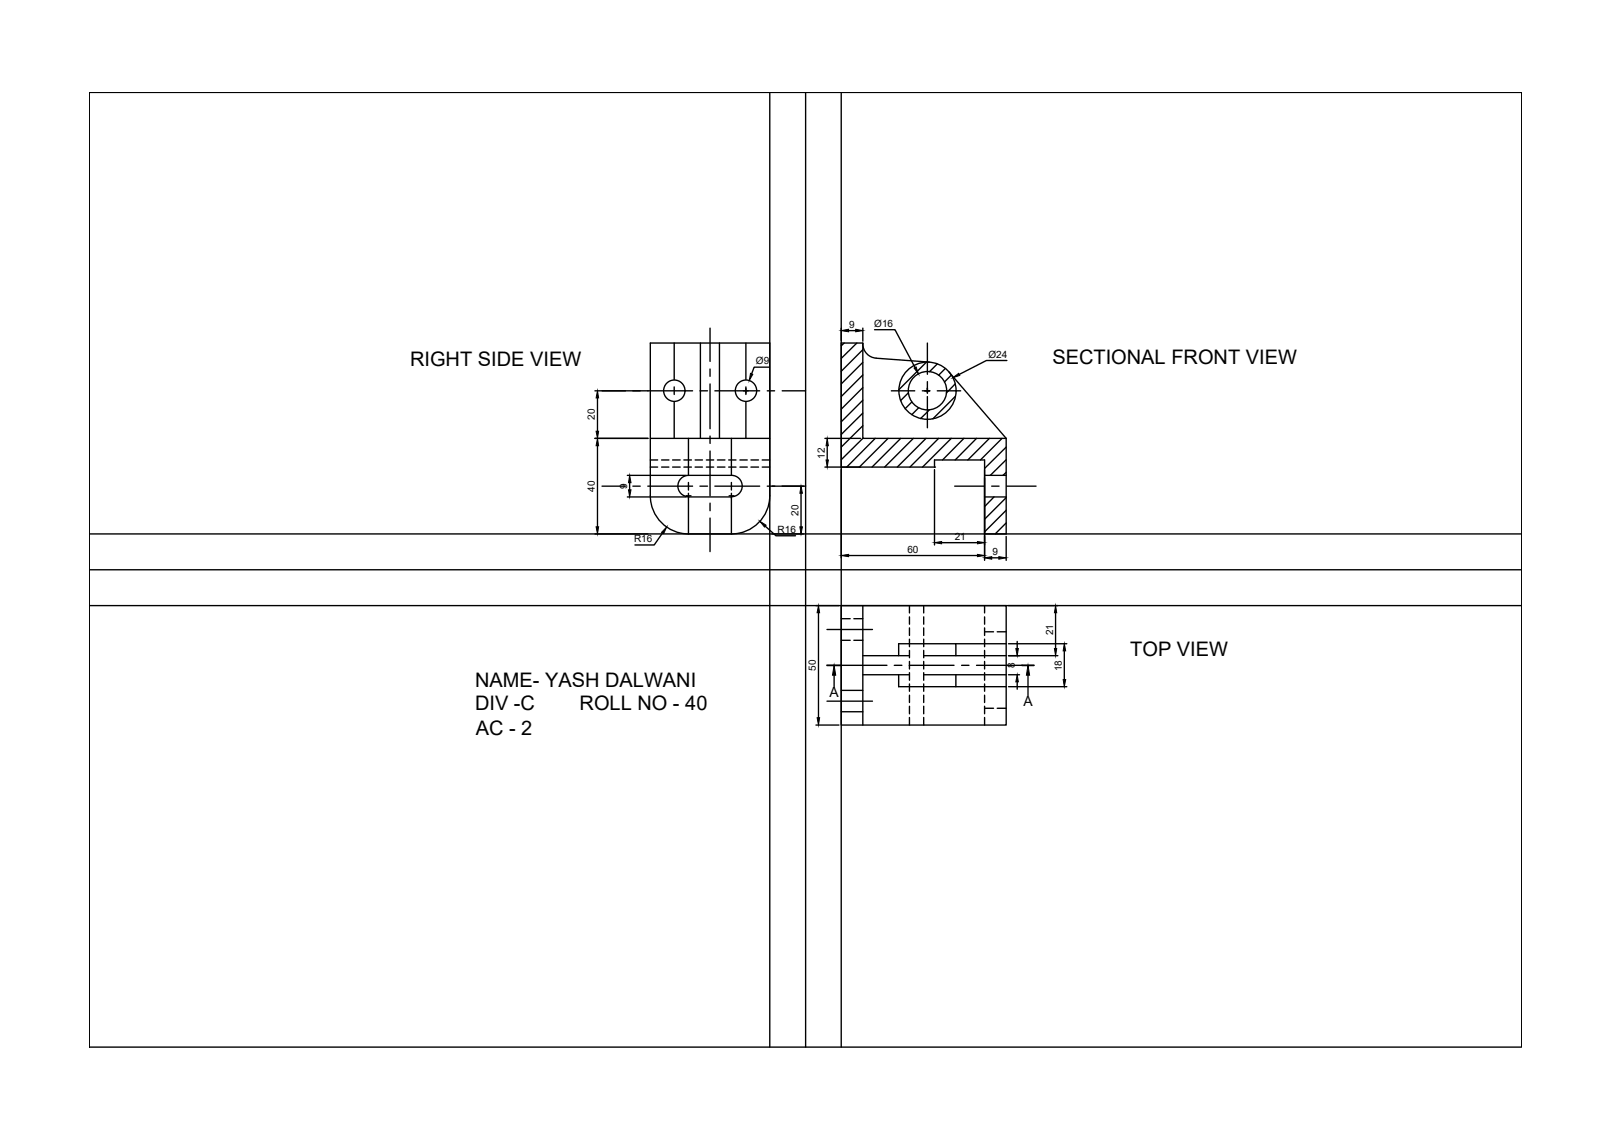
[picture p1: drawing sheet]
<svg xmlns="http://www.w3.org/2000/svg" width="297mm" height="210mm" viewBox="0 0 297 210" stroke-linecap="round" stroke-linejoin="round" font-family="sans-serif">
<!-- layer: 0 -->
<g fill="none" stroke="#000" stroke-width=".25">
<path d="M16.5 17h263.9v176h-263.9zM148.4 17v176M119.8 63.2h22v28.1a7 7 0 0 1-7 7.1h-7.9a7 7 0 0 1-7.1-7zM129.1 63.2v17.6M132.6 63.2v17.6M155.6 63.2l-.6 .5M157.9 63.2l-2.9 2.9M159 63.2a2.65 2.65 0 0 0 2.4 2.8l9.9 .7M159 64.4l-4 4M159 66.8l-4 4M159 69.1l-4 4M159 71.4l-4 4"/>
<path d="M159 73.8l-4 3.9M159 76.1l-4 4M159 78.5l-4 3.9M167.4 72.4l-1.5 1.4M168 74.1l-1.2 1.2M169.3 75.2l-1.3 1.2M170.7 66.7l-5.1 5.2M171.3 75.5l-1.7 1.6M172.7 67.1l-1.4 1.4M174.2 67.9l-1.2 1.2M174.9 68.6l10.5 12.2M175.3 69.1l-1.3 1.3"/>
<path d="M176 70.8l-1.6 1.6M176.1 73l-4.2 4.2M119.8 80.8h22M126.9 91.6h7.9M126.9 91.5a1.97 1.97 0 0 1-2-1.9 1.97 1.97 0 0 1 2-2h7.9a1.97 1.97 0 0 1 2 2 1.97 1.97 0 0 1-2 1.9M159 80.8l-4 3.9M161.3 80.8l-5.3 5.3M163.6 80.8l-5.2 5.3M166 80.8l-5.3 5.3M168.3 80.8l-5.3 5.3M170.6 80.8l-5.3 5.3M172.2 86.1h.1"/>
<path d="M173 80.8l-5.3 5.3M175.3 80.8l-5.3 5.3M177.6 80.8l-3.9 4M179.9 80.8l-3.9 4M181.4 87.6h4M181.4 91.6h4M182.3 80.8l-4 4M183.2 91.6l-1.8 1.8M184.6 80.8l-3.9 4M185.4 80.8h-26.4v-17.6h-4v22.9h17.2M185.4 80.8v17.6h-4v-13.6h-9.2v1.3M185.4 82.4l-4 3.9"/>
<path d="M185.4 84.7l-2.9 2.9M185.4 87.1l-.6 .5M185.4 91.7l-4 4M185.4 94l-4 4M185.4 96.4l-2 2M16.5 105h263.9M155 111.6h30.4v22h-30.4zM159 111.6v22M153.7 124.4v2.3M155 131.2h4M155 127.2h4M159 124.3h8.6"/>
<path d="M159 120.8h8.6M165.6 120.8v-2.2h10.5v2.2M165.6 124.3v2.2h10.5v-2.2M170.2 124.3h15.2M170.2 120.8h15.2M189.4 124.4v3.8"/>
<circle cx="124.3" cy="72" r="1.97"/>
<circle cx="137.5" cy="72" r="1.97"/>
<circle cx="170.9" cy="72" r="5.3"/>
<circle cx="170.9" cy="72" r="3.5"/>
</g>
<!-- layer: Construction -->
<path d="M141.8 17v176M155 17v176M16.5 98.4h263.9M16.5 111.6h263.9M176.1 118.6h9.3M176.1 126.5h9.3" fill="none" stroke="#000" stroke-width=".25"/>
<!-- layer: Centre Line -->
<g fill="none" stroke="#000" stroke-width=".25">
<path d="M110.9 72h4.4M116.6 72h1.4M119.4 72h8.2M124.2 63.2v6.7M124.2 71.3v1.4M124.2 74.1v6.7M129 72h1.4M130.8 60.5v6.1M130.8 68v1.4M130.8 70.8v8.2M131.7 72h8.3M137.4 63.2v6.7"/>
<path d="M137.4 71.3v1.4M137.4 74.1v6.7M141.4 72h1.3M144.1 72h4.3M164.2 72h4.4M170 72h1.3M170.9 63.2v5.8M170.9 70.3v1.4M170.9 73.1v5.7M172.7 72h4.3M110.9 89.6h4.4M116.6 89.6h1.4"/>
<path d="M119.4 89.6h8.2M126.9 80.8v6.8M126.9 88.9v1.4M126.9 91.7v6.7M129 89.6h1.4M130.8 80.4v1.3M130.8 83.1v8.3M130.8 92.7v1.4M130.8 95.5v6.2M131.7 89.6h8.3M134.8 80.8v6.8M134.8 88.9v1.4"/>
<path d="M134.8 91.7v6.7M141.4 89.6h1.3M144.1 89.6h4.3M175.9 89.6h5.4M182.7 89.6h1.4M185.5 89.6h5.4M152.4 116h8.4M152.4 129.2h8.4M155 122.6h8.4M164.8 122.6h1.4M167.5 122.6h8.3M177.2 122.6h1.3"/>
<path d="M179.9 122.6h8.4"/>
</g>
<!-- layer: Hidden -->
<g fill="none" stroke="#000" stroke-width=".25">
<path d="M119.8 84.8h1.4M119.8 86.1h1.4M121.9 84.8h1.4M121.9 86.1h1.4M123.9 84.8h1.4M123.9 86.1h1.4M126 84.8h1.4M126 86.1h1.4M128.1 84.8h1.3M128.1 86.1h1.3M130.2 84.8h1.3M130.2 86.1h1.3"/>
<path d="M132.2 84.8h1.4M132.2 86.1h1.4M134.3 84.8h1.3M134.3 86.1h1.3M136.3 84.8h1.4M136.3 86.1h1.4M138.4 84.8h1.4M138.4 86.1h1.4M140.4 84.8h1.4M140.4 86.1h1.4M155 118h1.7M155 114h1.7"/>
<path d="M157.3 118h1.7M157.3 114h1.7M167.6 111.6v1.4M167.6 113.7v1.3M167.6 115.7v1.4M167.6 117.8v1.4M167.6 119.9v1.3M170.2 111.6v1.4M170.2 113.7v1.3M170.2 115.7v1.4M170.2 117.8v1.4M170.2 119.9v1.3"/>
<path d="M181.4 116.4h1.7M181.4 111.6v1.4M181.4 113.7v1.3M181.4 115.7v1.4M181.4 117.8v1.4M181.4 119.9v1.3M183.8 116.4h1.6M167.6 121.9v1.4M167.6 124v1.4M167.6 126v1.4M167.6 128.1v1.4M167.6 130.1v1.4"/>
<path d="M167.6 132.2v1.4M170.2 121.9v1.4M170.2 124v1.4M170.2 126v1.4M170.2 128.1v1.4M170.2 130.1v1.4M170.2 132.2v1.4M181.4 121.9v1.4M181.4 124v1.4M181.4 126v1.4M181.4 128.1v1.4M181.4 130.1v1.4"/>
<path d="M181.4 132.2v1.4M181.4 130.5h1.7M183.8 130.5h1.6"/>
</g>
<!-- layer: 0 -->
<path d="M152.4 122.6h2.6M188.3 122.6h2.2" fill="none" stroke="#000" stroke-width=".34"/>
<!-- layer: Dimension -->
<g fill="none" stroke="#000" stroke-width=".25">
<path d="M109.6 72h9.8M110.1 73.3v6.2M137 72h.9M137.4 71.6v.8M141.7 67.7h-2.7l-.5 1.2M155 60.5v2.3M156.4 60.9h1.3M159 60.5v2.4M161.1 60.8h3.8l3.7 6.9M170.4 72h.9M170.9 71.6v.8M185.5 66.4h-3.7l-5.1 2.6"/>
<path d="M109.6 98.4h9.8M109.6 80.8h9.8M110.1 82.1v15M115.6 87.6h10.8M115.6 91.6h10.8M116 89v1.3M122.1 98.2l-1.5 2.2h-3.6M126.4 91.4h.9M126.9 90.9v.9M134.4 91.4h.8M134.8 90.9v.9M141 97l2 1.7h3.6"/>
<path d="M142.3 89.6h5.8M142.3 98.4h5.8M147.6 90.9v6.2M152 80.8h6.6M152 86.1h6.6M152.4 82.1v2.7M155 86.5v16.3M172.2 86.5v13.9M181.4 86.5v16.8M185.4 98.9v4.4M150.4 111.6h4.2M150.8 112.9v19.4"/>
<path d="M156.4 102.4h23.7M173.5 100h6.6M182.7 102.8h1.4M185.8 111.6h9.1M185.8 118.6h10.8M187.4 118.2v1.3M194.5 112.9v6.6M196.1 119.9v5.3M150.4 133.6h4.2M185.8 120.8h9.1M185.8 124.3h2.1M185.8 126.5h10.8"/>
<path d="M187.4 125.7v1.3"/>
</g>
<g fill="#000" stroke="#000" stroke-width=".18">
<path d="M109.8 79.5h.5l-.2 1.3zM110.1 72l.2 1.3h-.5zM138.3 68.8l.4 .2-.6 1.1zM155 60.9l1.4-.2v.4zM157.7 60.7l1.3 .2-1.3 .2zM168.4 67.8l.4-.2 .4 1.3zM175.6 69.6l1-.8 .3 .4zM110.1 80.8l.2 1.3h-.5zM109.8 97.1h.5l-.2 1.3zM116 87.6l.3 1.4h-.5zM115.8 90.3h.5l-.3 1.3zM122.8 97.1l-.5 1.3-.4-.3z"/>
<path d="M140 96.1l1.2 .7-.3 .3zM147.6 89.6l.3 1.3h-.5zM147.4 97.1h.5l-.3 1.3zM152.4 80.8l.2 1.3h-.4zM152.2 84.8h.4l-.2 1.3zM172.2 100l1.3-.2v.4zM180.1 99.8l1.3 .2-1.3 .2zM150.8 111.6l.2 1.3h-.4zM155 102.4l1.4-.2v.4zM180.1 102.2l1.3 .2-1.3 .2zM181.4 102.8l1.3-.2v.5zM184.1 102.6l1.3 .2-1.3 .3z"/>
<path d="M187.2 119.5h.4l-.2 1.3zM194.5 111.6l.2 1.3h-.4zM194.3 119.5h.4l-.2 1.3zM196.1 118.6l.3 1.3h-.5zM150.6 132.3h.4l-.2 1.3zM187.4 124.3l.2 1.4h-.4zM195.9 125.2h.5l-.3 1.3z"/>
</g>
<!-- layer: 0 -->
<path d="M153.7 122.6l.3 1.8h-.6zM189.4 122.6l.3 1.8h-.6z" fill="#000" stroke="#000" stroke-width=".18"/>
<g font-size="3.7">
<text x="75.6" y="67.5">RIGHT SIDE VIEW</text>
<text x="193.9" y="67.1">SECTIONAL FRONT VIEW</text>
<text x="208.3" y="120.8">TOP VIEW</text>
<text x="87.5" y="126.6">NAME- YASH DALWANI</text>
<text x="87.5" y="130.8">DIV -C</text>
<text x="106.8" y="130.8">ROLL NO - 40</text>
<text x="87.7" y="135.4">AC - 2</text>
</g>
<g font-size="2.6">
<text x="152.9" y="128.5">A</text>
<text x="188.6" y="130.1">A</text>
</g>
<g font-size="1.8">
<text x="156.5" y="60.5">9</text>
<text x="161.1" y="60.2">Ø16</text>
<text x="182.1" y="65.9">Ø24</text>
<text x="139.3" y="67.1">Ø9</text>
<text x="109.6" y="77.4" transform="rotate(-90 109.6 77.4)">20</text>
<text x="152" y="84.5" transform="rotate(-90 152 84.5)">12</text>
<text x="109.6" y="90.6" transform="rotate(-90 109.6 90.6)">40</text>
<text x="115.6" y="90.1" transform="rotate(-90 115.6 90.1)">9</text>
<text x="147.1" y="95" transform="rotate(-90 147.1 95)">20</text>
<text x="116.8" y="100">R16</text>
<text x="143.3" y="98.3">R16</text>
<text x="167.2" y="101.9">60</text>
<text x="175.9" y="99.6">21</text>
<text x="182.9" y="102.3">9</text>
<text x="194.1" y="117.1" transform="rotate(-90 194.1 117.1)">21</text>
<text x="150.4" y="123.6" transform="rotate(-90 150.4 123.6)">50</text>
<text x="187" y="123.1" transform="rotate(-90 187 123.1)">8</text>
<text x="195.7" y="123.7" transform="rotate(-90 195.7 123.7)">18</text>
</g>
</svg>
